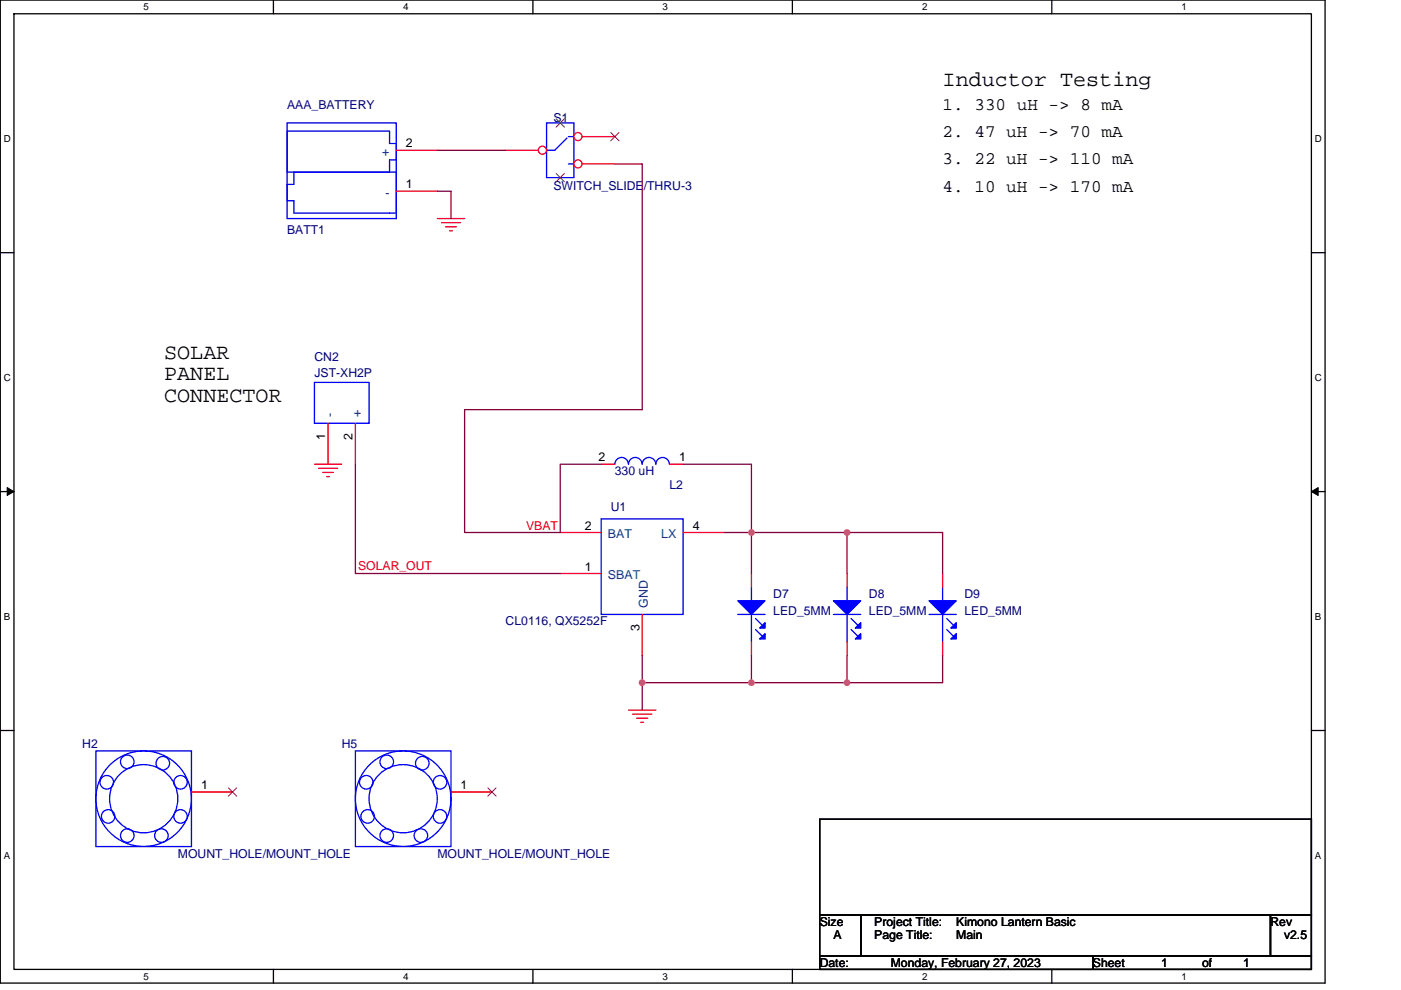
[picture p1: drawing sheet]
<svg xmlns="http://www.w3.org/2000/svg" width="297mm" height="210mm" viewBox="0 0 297 210" stroke-linecap="round" stroke-linejoin="round" font-family="sans-serif">
<path d="M.1 0h280.8v208.5h-280.8zM3 2.9h275v202.7h-275z" fill="none" stroke="#000" stroke-width=".28"/>
<g fill="#fff">
<path d="M30.5 .3h1.1v2.3h-1.1z"/>
<path d="M30.5 205.9h1.1v2.3h-1.1z"/>
</g>
<path d="M58 0v2.9M58 205.6v2.9" fill="none" stroke="#000" stroke-width=".28"/>
<g fill="#fff">
<path d="M85.5 .3h1.1v2.3h-1.1z"/>
<path d="M85.5 205.9h1.1v2.3h-1.1z"/>
</g>
<path d="M113 0v2.9M113 205.6v2.9" fill="none" stroke="#000" stroke-width=".28"/>
<g fill="#fff">
<path d="M140.5 .3h1.1v2.3h-1.1z"/>
<path d="M140.5 205.9h1.1v2.3h-1.1z"/>
</g>
<path d="M168 0v2.9M168 205.6v2.9" fill="none" stroke="#000" stroke-width=".28"/>
<g fill="#fff">
<path d="M195.5 .3h1.2v2.3h-1.2z"/>
<path d="M195.5 205.9h1.2v2.3h-1.2z"/>
</g>
<path d="M223 0v2.9M223 205.6v2.9" fill="none" stroke="#000" stroke-width=".28"/>
<g fill="#fff">
<path d="M250.5 .3h1.2v2.3h-1.2z"/>
<path d="M250.5 205.9h1.2v2.3h-1.2z"/>
<path d="M.8 28.3h1.5v2.3h-1.5z"/>
<path d="M278.8 28.3h1.5v2.3h-1.5z"/>
<path d="M.8 78.9h1.5v2.3h-1.5z"/>
<path d="M278.8 78.9h1.5v2.3h-1.5z"/>
</g>
<path d="M.1 53.6h2.9M278 53.6h2.9" fill="none" stroke="#000" stroke-width=".28"/>
<g fill="#fff">
<path d="M.8 129.6h1.4v2.3h-1.4z"/>
<path d="M278.8 129.6h1.4v2.3h-1.4z"/>
</g>
<path d="M.1 104.3h2.9M278 104.3h2.9" fill="none" stroke="#000" stroke-width=".28"/>
<path d="M1.5 103.4l1.5 .9-1.5 .8zM278 104.3l1.5-.9v1.7z" fill="#000" stroke="#000" stroke-width=".21"/>
<g fill="#fff">
<path d="M.8 180.3h1.4v2.3h-1.4z"/>
<path d="M278.8 180.3h1.4v2.3h-1.4z"/>
</g>
<path d="M.1 154.9h2.9M278 154.9h2.9M173.8 173.8h104.2v20.2h-104.2zM173.8 194h8.7v8.7h-8.7zM182.5 194h86.9v8.7h-86.9zM269.4 194h8.6v8.7h-8.6zM173.8 202.7h57.9v2.9h-57.9zM231.7 202.7h46.3v2.9h-46.3z" fill="none" stroke="#000" stroke-width=".28"/>
<g fill="none" stroke="#f00" stroke-width=".28">
<path d="M92.7 46.4h5.8M93.6 47.2h4M94.5 48.1h2.3M95.3 49h.6M66.7 98.5h5.8M67.5 99.3h4.1M68.4 100.2h2.3M69.3 101.1h.5M199.9 121.6v2.9M199.9 136.1v2.9M133.3 150.6h5.8M134.1 151.5h4.1"/>
<path d="M135 152.3h2.3M135.9 153.2h.5M95.6 168h8.7"/>
</g>
<g fill="none" stroke="#00f" stroke-width=".28">
<path d="M115.9 26.1h5.8v11.6h-5.8zM120.2 29.3l-2.6 2.6h-1.7M120.5 29h1.2M120.5 34.8h1.2M197 130.3h5.8M199.9 124.5v2.9M199.9 130.3v5.8M200.7 131.2l1.5 1.5M200.7 133.5l1.5 1.5M75.4 159.3h20.2v20.3h-20.2z"/>
<circle cx="77.7" cy="165.9" r="1.44"/>
<circle cx="78" cy="173.2" r="1.44"/>
<circle cx="82" cy="177.2" r="1.44"/>
<circle cx="82" cy="161.6" r="1.44"/>
<circle cx="85.5" cy="169.4" r="7.2"/>
<circle cx="85.5" cy="169.4" r="10.1"/>
<circle cx="89.2" cy="177.2" r="1.44"/>
<circle cx="89.5" cy="161.9" r="1.44"/>
<circle cx="93.3" cy="165.9" r="1.44"/>
<circle cx="93.3" cy="173.2" r="1.44"/>
</g>
<path d="M103.4 167.1l1.8 1.8M105.2 167.1l-1.8 1.8" fill="none" stroke="#804000" stroke-width=".21"/>
<g fill="#00f" stroke="#00f" stroke-width=".28">
<path d="M197 127.4h5.8l-2.9 2.9z" fill-rule="evenodd"/>
<path d="M202.8 132.1v1.1h-1.2z" fill-rule="evenodd"/>
<path d="M201.6 135.5l1.2-1.1v1.1z" fill-rule="evenodd"/>
</g>
<circle cx="115" cy="31.9" r=".86" fill="#fff" stroke="#f00" stroke-width=".28"/>
<path d="M107.2 31.9h6.9" fill="none" stroke="#f00" stroke-width=".28"/>
<circle cx="122.5" cy="29" r=".86" fill="#fff" stroke="#f00" stroke-width=".28"/>
<path d="M123.4 29h7" fill="none" stroke="#f00" stroke-width=".28"/>
<path d="M129.5 28.1l1.8 1.8M131.2 28.1l-1.7 1.8" fill="none" stroke="#804000" stroke-width=".21"/>
<circle cx="122.5" cy="34.8" r=".86" fill="#fff" stroke="#f00" stroke-width=".28"/>
<g fill="none" stroke="#f00" stroke-width=".28">
<path d="M84 31.9h8.7M118.8 26.1h.1M118.8 37.7h.1M123.4 34.8h7M84 40.6h8.7M69.6 89.8v8.7M75.4 89.8v8.7M127.5 98.5h2.9M141.9 98.5h2.9M118.8 112.9h8.7M144.8 112.9h8.7M118.8 121.6h8.7"/>
<path d="M136.2 130.3v8.7M159.3 121.6v2.9M159.3 136.1v2.9M179.6 121.6v2.9M179.6 136.1v2.9M40.6 168h8.7"/>
</g>
<path d="M117.9 25.2l1.8 1.8M117.9 36.8l1.8 1.8M119.7 25.2l-1.8 1.8M119.7 36.8l-1.8 1.8M48.4 167.1l1.8 1.8M50.2 167.1l-1.8 1.8" fill="none" stroke="#804000" stroke-width=".21"/>
<g fill="none" stroke="#00f" stroke-width=".28">
<path d="M60.9 26.1h23.1v20.3h-23.1zM60.9 27.8h21.7v2.6h1.4v3.5h-1.4v2.6h-21.7zM62.3 36.5h21.7v8.7h-21.7v-2.6h-1.4v-3.5h1.4zM66.7 81.1h11.5v8.7h-11.5zM130.4 98.4a1.43 1.43 0 0 1 1.4-1.4 1.48 1.48 0 0 1 1.5 1.4 1.42 1.42 0 0 1 1.4-1.4 1.45 1.45 0 0 1 1.4 1.4M136.2 98.4a1.42 1.42 0 0 1 1.4-1.4 1.45 1.45 0 0 1 1.4 1.4M139.1 98.4a1.43 1.43 0 0 1 1.4-1.4 1.43 1.43 0 0 1 1.4 1.4M127.5 110.1h17.3v20.2h-17.3zM156.4 130.3h5.8M159.3 124.5v2.9M159.3 130.3v5.8M160.2 131.2l1.4 1.5"/>
<path d="M160.2 133.5l1.4 1.5M176.7 130.3h5.8M179.6 124.5v2.9M179.6 130.3v5.8M180.5 131.2l1.4 1.5M180.5 133.5l1.4 1.5M20.3 159.3h20.3v20.3h-20.3z"/>
<circle cx="22.6" cy="165.9" r="1.44"/>
<circle cx="22.9" cy="173.2" r="1.44"/>
<circle cx="27" cy="177.2" r="1.44"/>
<circle cx="27" cy="161.6" r="1.44"/>
<circle cx="30.5" cy="169.4" r="10.1"/>
<circle cx="30.5" cy="169.4" r="7.2"/>
<circle cx="34.2" cy="177.2" r="1.44"/>
<circle cx="34.5" cy="161.9" r="1.44"/>
<circle cx="38.3" cy="173.2" r="1.44"/>
<circle cx="38.3" cy="165.9" r="1.44"/>
</g>
<g fill="#00f" stroke="#00f" stroke-width=".28">
<path d="M156.4 127.4h5.8l-2.9 2.9z" fill-rule="evenodd"/>
<path d="M162.2 132.1v1.1h-1.1z" fill-rule="evenodd"/>
<path d="M161.1 135.5l1.1-1.1v1.1z" fill-rule="evenodd"/>
<path d="M176.7 127.4h5.8l-2.9 2.9z" fill-rule="evenodd"/>
<path d="M182.5 132.1v1.1h-1.2z" fill-rule="evenodd"/>
<path d="M181.3 135.5l1.2-1.1v1.1z" fill-rule="evenodd"/>
</g>
<g fill="none" stroke="#800040" stroke-width=".28">
<path d="M92.7 31.9h14.5M130.4 34.8h5.8v52.1h-37.7v26h20.3v-14.4h8.7M92.7 40.6h2.9v5.8M75.4 98.5v23.1h43.4M144.8 98.5h14.5v14.4M153.5 112.9h5.8M159.3 112.9v8.7M159.3 112.9h20.3M179.6 112.9h20.3v8.7M179.6 112.9v8.7M136.2 139v5.8M159.3 139v5.8"/>
<path d="M179.6 139v5.8M199.9 139v5.8h-20.3M136.2 144.8h23.1M136.2 144.8v5.8M159.3 144.8h20.3"/>
</g>
<g fill="#f0f" stroke="#f0f" stroke-width=".28">
<circle cx="179.6" cy="144.8" r=".57"/>
<circle cx="159.3" cy="112.9" r=".57"/>
<circle cx="179.6" cy="112.9" r=".57"/>
<circle cx="159.3" cy="144.8" r=".57"/>
<circle cx="136.1" cy="144.8" r=".57"/>
</g>
<g font-size="4.6">
<text x="199.9" y="18.2">Inductor Testing</text>
<text x="34.8" y="76.1">SOLAR</text>
<text x="34.8" y="80.7">PANEL</text>
<text x="34.8" y="85.3">CONNECTOR</text>
</g>
<g font-size="3.7">
<text x="199.9" y="23.3">1. 330 uH -&gt; 8 mA</text>
<text x="199.9" y="29">2. 47 uH -&gt; 70 mA</text>
<text x="199.9" y="34.8">3. 22 uH -&gt; 110 mA</text>
<text x="199.9" y="40.6">4. 10 uH -&gt; 170 mA</text>
</g>
<g font-size="2.6" fill="#000080">
<text x="60.9" y="23.2">AAA_BATTERY</text>
<text x="117.3" y="25.8">S1</text>
<text x="117.3" y="40.3">SWITCH_SLIDE/THRU-3</text>
<text x="60.9" y="49.6">BATT1</text>
<text x="66.7" y="76.5">CN2</text>
<text x="66.7" y="79.9">JST-XH2P</text>
<text x="130.4" y="100.8">330 uH</text>
<text x="141.9" y="103.7">L2</text>
<text x="129.5" y="108.3">U1</text>
<text x="164" y="126.9">D7</text>
<text x="164" y="130.3">LED_5MM</text>
<text x="184.2" y="126.9">D8</text>
<text x="184.2" y="130.3">LED_5MM</text>
<text x="204.5" y="126.9">D9</text>
<text x="204.5" y="130.3">LED_5MM</text>
<text x="107.2" y="132.7">CL0116, QX5252F</text>
<text x="17.4" y="158.7">H2</text>
<text x="72.5" y="158.7">H5</text>
<text x="37.7" y="181.9">MOUNT_HOLE/MOUNT_HOLE</text>
<text x="92.7" y="181.9">MOUNT_HOLE/MOUNT_HOLE</text>
</g>
<g font-size="2.6" fill="#004080">
<text x="81" y="33">+</text>
<text x="81.7" y="41.7">-</text>
<text x="70.8" y="88.3" transform="rotate(-90 70.8 88.3)">-</text>
<text x="76.6" y="88.3" transform="rotate(-90 76.6 88.3)">+</text>
<text x="128.9" y="114.1">BAT</text>
<text x="140.2" y="114.1">LX</text>
<text x="128.9" y="122.8">SBAT</text>
<text x="137.4" y="128.9" transform="rotate(-90 137.4 128.9)">GND</text>
</g>
<g font-size="2.6">
<text x="86.1" y="31.3">2</text>
<text x="86.1" y="40">1</text>
<text x="69" y="93.3" transform="rotate(-90 69 93.3)">1</text>
<text x="74.8" y="93.3" transform="rotate(-90 74.8 93.3)">2</text>
<text x="126.9" y="97.9">2</text>
<text x="144" y="97.9">1</text>
<text x="124" y="112.4">2</text>
<text x="146.9" y="112.4">4</text>
<text x="124" y="121.1">1</text>
<text x="135.6" y="133.8" transform="rotate(-90 135.6 133.8)">3</text>
<text x="42.6" y="167.4">1</text>
<text x="97.7" y="167.4">1</text>
<text x="173.8" y="196.4">Size</text>
<text x="185.4" y="196.4">Project Title:</text>
<text x="202.8" y="196.4">Kimono Lantern Basic</text>
<text x="269.4" y="196.4">Rev</text>
<text x="176.7" y="199.3">A</text>
<text x="185.4" y="199.3">Page Title:</text>
<text x="202.8" y="199.3">Main</text>
<text x="272.2" y="199.3">v2.5</text>
<text x="173.8" y="205">Date:</text>
<text x="188.9" y="205">Monday, February 27, 2023</text>
<text x="231.7" y="205">Sheet</text>
<text x="246.2" y="205">1</text>
<text x="254.9" y="205">of</text>
<text x="263.6" y="205">1</text>
</g>
<g font-size="2.6" fill="#f00">
<text x="111.5" y="112.4">VBAT</text>
<text x="75.9" y="121">SOLAR_OUT</text>
</g>
<g font-size="2.1">
<text x="30.5" y="2.2">5</text>
<text x="85.5" y="2.2">4</text>
<text x="140.5" y="2.2">3</text>
<text x="195.5" y="2.2">2</text>
<text x="250.5" y="2.2">1</text>
<text x=".8" y="30.1">D</text>
<text x="278.8" y="30.1">D</text>
<text x=".8" y="80.8">C</text>
<text x="278.8" y="80.8">C</text>
<text x=".8" y="131.4">B</text>
<text x="278.8" y="131.4">B</text>
<text x=".8" y="182.1">A</text>
<text x="278.8" y="182.1">A</text>
<text x="30.5" y="207.8">5</text>
<text x="85.5" y="207.8">4</text>
<text x="140.5" y="207.8">3</text>
<text x="195.5" y="207.8">2</text>
<text x="250.5" y="207.8">1</text>
</g>
</svg>
